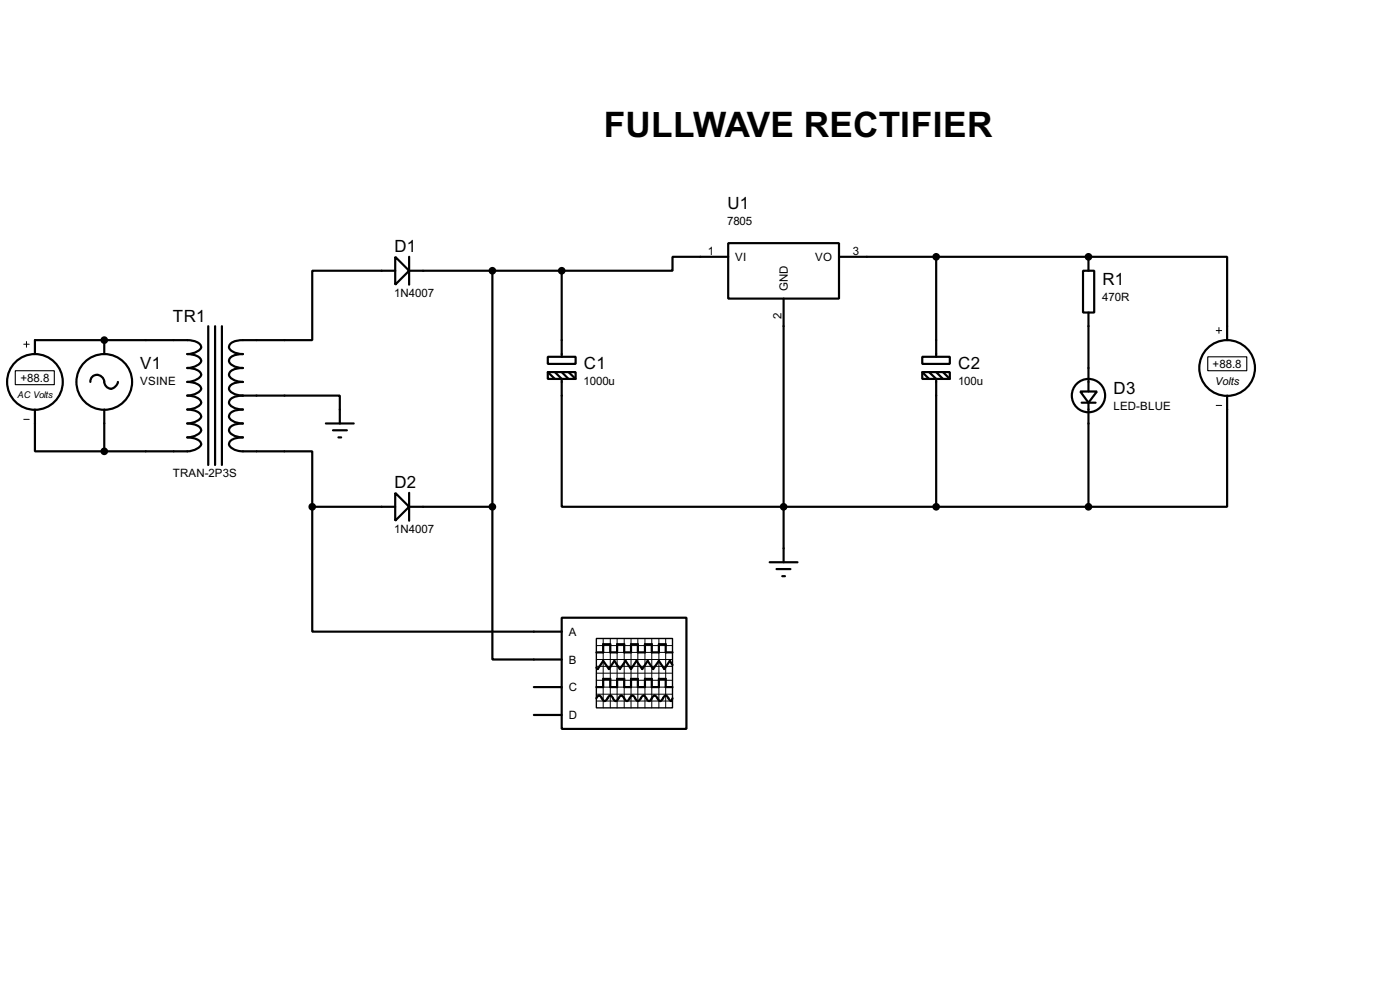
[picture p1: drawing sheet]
<svg xmlns="http://www.w3.org/2000/svg" width="256mm" height="180mm" viewBox="0 0 256 180" stroke-linecap="round" stroke-linejoin="round" font-family="sans-serif">
<g fill="none" stroke="#000" stroke-width=".4">
<path d="M38.2 59.7v25.4M39.4 59.7v25.4M40.7 59.7v25.4M72.4 47l2.6 2.6-2.6 2.5zM72.4 49.6h-15.2v12.7h-12.7a2.84 2.84 0 0 0-2.5 .9 .89 .89 0 0 0 .6 1.2l1.2 .3 .7 .1a2.91 2.91 0 0 0-2.5 .9 .93 .93 0 0 0 .6 1.2l1.2 .4 .7 .1a2.91 2.91 0 0 0-2.5 .8 .91 .91 0 0 0 .6 1.2l1.2 .4 .7 .1a2.91 2.91 0 0 0-2.5 .9 .88 .88 0 0 0 .6 1.2l1.2 .3 .7 .1M75 49.6h27.9M75 47v5.1M90.2 49.6v43.2M102.9 49.6v15.7M133.4 44.5h20.3v10.2h-20.3zM133.4 47h-10.2v2.6h-20.3M143.6 54.7v48.2"/>
<path d="M153.7 47h45.7M171.5 47v18.3M198.4 49.6h2.1v7.6h-2.1zM199.4 47h25.4v15.3M199.4 47v2.6M199.4 57.2v14.5M6.4 75v7.6h12.7M6.4 64.8v-2.5h27.9a3.1 3.1 0 0 1 2.5 .9 .88 .88 0 0 1-.7 1.2l-1.2 .3-.6 .1a3.2 3.2 0 0 1 2.5 .9 .9 .9 0 0 1-.7 1.2l-1.2 .4-.6 .1a3.2 3.2 0 0 1 2.5 .8 .89 .89 0 0 1-.7 1.2l-1.2 .4-.6 .1a3.2 3.2 0 0 1 2.5 .9 .86 .86 0 0 1-.7 1.2l-1.2 .3-.6 .1a2.33 2.33 0 0 1 2.6 1.3 2.68 2.68 0 0 1-2.6 1.3 3.1 3.1 0 0 1 2.5 .9 .88 .88 0 0 1-.7 1.2l-1.2 .3-.6 .1a3.2 3.2 0 0 1 2.5 .9 .9 .9 0 0 1-.7 1.2l-1.2 .4-.6 .1a3.2 3.2 0 0 1 2.5 .8 .89 .89 0 0 1-.7 1.2l-1.2 .4-.6 .1h-15.2M16.6 69.9a1.28 1.28 0 0 1 1.2-1.3 1.28 1.28 0 0 1 1.3 1.3 1.23 1.23 0 0 0 1.1 1.2 1.23 1.23 0 0 0 1.3-.9l.1-.3M19.1 62.3v2.5M19.1 75v7.6M44.5 72.4h17.8v5.1"/>
<path d="M44.5 72.4a2.87 2.87 0 0 0-2.5 .9 .88 .88 0 0 0 .6 1.2l1.2 .4 .7 .1a2.84 2.84 0 0 0-2.5 .9 .89 .89 0 0 0 .6 1.2l1.2 .3 .7 .1a2.91 2.91 0 0 0-2.5 .9 .93 .93 0 0 0 .6 1.2l1.2 .4 .7 .1a2.91 2.91 0 0 0-2.5 .8 .91 .91 0 0 0 .6 1.2l1.2 .4 .7 .1h12.7v10.2M59.7 77.5h5.1M61 78.8h2.6M100.4 65.3h5.1v1.3h-5.1zM100.4 68.1h5.1v1.3h-5.1zM100.4 68.1l1.3 1.3M101.7 68.1l1.2 1.3v23.4h96.5M102.9 68.1l1.3 1.3M104.2 68.1l1.3 1.3M169 65.3h5v1.3h-5zM169 68.1h5v1.3h-5zM169 68.1l1.2 1.3"/>
<path d="M170.2 68.1l1.3 1.3v23.4M171.5 68.1l1.3 1.3M172.8 68.1l1.2 1.3M197.9 71.7h3.1l-1.6 2zM198.2 73.7h2.5M199.4 73.7v19.1M224.8 72.4v20.4h-25.4M57.2 92.8v22.8h45.7M57.2 92.8h15.2M62 80.1h.5M72.4 90.2l2.6 2.6-2.6 2.5zM75 92.8h15.2"/>
<path d="M75 90.2v5.1M90.2 92.8v27.9h12.7M102.9 113.1h22.9v20.3h-22.9zM109.3 119.4h1.2v-1.5h1.3v1.5h1.3v-1.5h1.3v1.5h1.2v-1.5h1.3v1.5h1.3v-1.5h1.2v1.5h1.3v-1.5h1.3v1.5h1.2M141 102.9h5.1M142.3 104.2h2.5M143.3 105.5h.5M97.8 125.8h5.1M97.8 130.9h5.1M109.3 127.8l.2-.4 .3-.1 .2 .1 .5 .8a.6 .6 0 0 0 .9-.5l.4-.4 .3 .1 .4 .8 .3 .1 .3-.1 .5-.8a.6 .6 0 0 1 .8 .5l.5 .4 .2-.1 .5-.8 .3-.1 .2 .1 .5 .8a.6 .6 0 0 0 .9-.5l.4-.4 .2 .1 .5 .8 .3 .1 .3-.1 .5-.8a.6 .6 0 0 1 .8 .5l.5 .4 .2-.1 .5-.8 .3-.1 .2 .1 .5 .8 .3 .1 .2-.5M109.3 125.8h1.2v-1.5h1.3v1.5h1.3v-1.5h1.3v1.5h1.2v-1.5h1.3v1.5h1.3v-1.5h1.2v1.5h1.3v-1.5h1.3v1.5h1.2M123.2 121.7l-.5-.7-1 1.5-1-1.5-1 1.5-1-1.5-1 1.5-1.1-1.5-1 1.5-1-1.5-1 1.5-1-1.5-1 1.5-1.1-1.5-1 1.5-.2-.3"/>
<circle cx="6.4" cy="69.9" r="5.1"/>
<circle cx="19.1" cy="69.9" r="5.1"/>
<circle cx="199.4" cy="72.4" r="3.1"/>
<circle cx="224.8" cy="67.4" r="5.1"/>
</g>
<g fill="#000">
<circle cx="199.4" cy="47" r=".2"/>
<circle cx="19.1" cy="62.3" r=".2"/>
</g>
<g fill="#000" stroke="#000" stroke-width=".4">
<circle cx="90.2" cy="49.6" r=".5"/>
<circle cx="102.9" cy="49.6" r=".5"/>
<circle cx="171.5" cy="47" r=".5"/>
<circle cx="199.4" cy="47" r=".5"/>
<circle cx="19.1" cy="62.3" r=".5"/>
<circle cx="19.1" cy="82.6" r=".5"/>
<circle cx="57.2" cy="92.8" r=".5"/>
<circle cx="90.2" cy="92.8" r=".5"/>
<circle cx="143.5" cy="92.8" r=".5"/>
<circle cx="171.5" cy="92.8" r=".5"/>
<circle cx="199.4" cy="92.8" r=".5"/>
</g>
<g fill="none" stroke="#000" stroke-width=".18">
<path d="M223.3 60v1M4.4 63h1M4.4 76.8h1M4.9 62.5v1.1M222.8 60.5h1M222.8 74.2h1M109.3 118.2h13.9M109.3 119.4h13.9M110.5 116.9v12.7M111.8 116.9v12.7M113.1 116.9v12.7M114.4 116.9v12.7"/>
<path d="M115.6 116.9v12.7M116.9 116.9v12.7M118.2 116.9v12.7M119.4 116.9v12.7M120.7 116.9v12.7M122 116.9v12.7M109.3 120.7h13.9M109.3 122h13.9M109.3 124.5h13.9M109.3 125.8h13.9M109.3 127.1h13.9M109.3 128.3h13.9"/>
<path d="M109.3 123.2h13.9"/>
</g>
<path d="M2.8 67.9h7.2v2.5h-7.2zM221.3 65.3h7.1v2.6h-7.1z" fill="none" stroke="#000" stroke-width=".2"/>
<path d="M109.3 116.9h13.9v12.7h-13.9z" fill="none" stroke="#000" stroke-width=".25"/>
<text font-size="7.2" x="110.6" y="25">FULLWAVE RECTIFIER</text>
<g font-size="3.5">
<text x="133.3" y="38.3">U1</text>
<text x="72.3" y="46.2">D1</text>
<text x="202" y="52.2">R1</text>
<text x="31.7" y="58.9">TR1</text>
<text x="25.7" y="67.5">V1</text>
<text x="107" y="67.5">C1</text>
<text x="175.6" y="67.5">C2</text>
<text x="204" y="72.1">D3</text>
<text x="72.3" y="89.4">D2</text>
</g>
<g font-size="2.4">
<text x="133.2" y="41.2">7805</text>
<text x="129.7" y="46.6">1</text>
<text x="134.7" y="47.8">VI</text>
<text x="149.3" y="47.8">VO</text>
<text x="156.3" y="46.6">3</text>
<text x="144.3" y="53.3" transform="rotate(-90 144.3 53.3)">GND</text>
<text x="72.2" y="54.3">1N4007</text>
<text x="143.2" y="58.4" transform="rotate(-90 143.2 58.4)">2</text>
<text x="201.9" y="55.2">470R</text>
<text x="3.8" y="69.9">+88.8</text>
<text x="25.7" y="70.4">VSINE</text>
<text x="106.9" y="70.4">1000u</text>
<text x="175.5" y="70.4">100u</text>
<text x="222.2" y="67.4">+88.8</text>
<text x="204" y="75">LED-BLUE</text>
<text x="31.6" y="87.3">TRAN-2P3S</text>
<text x="72.2" y="97.5">1N4007</text>
<text x="104.2" y="116.4">A</text>
<text x="104.2" y="121.5">B</text>
<text x="104.2" y="126.6">C</text>
<text x="104.2" y="131.7">D</text>
</g>
<text font-size="2.3" x="222.6" y="70.5">Volts</text>
<text font-size="1.9" x="3.2" y="72.8">AC Volts</text>
</svg>
